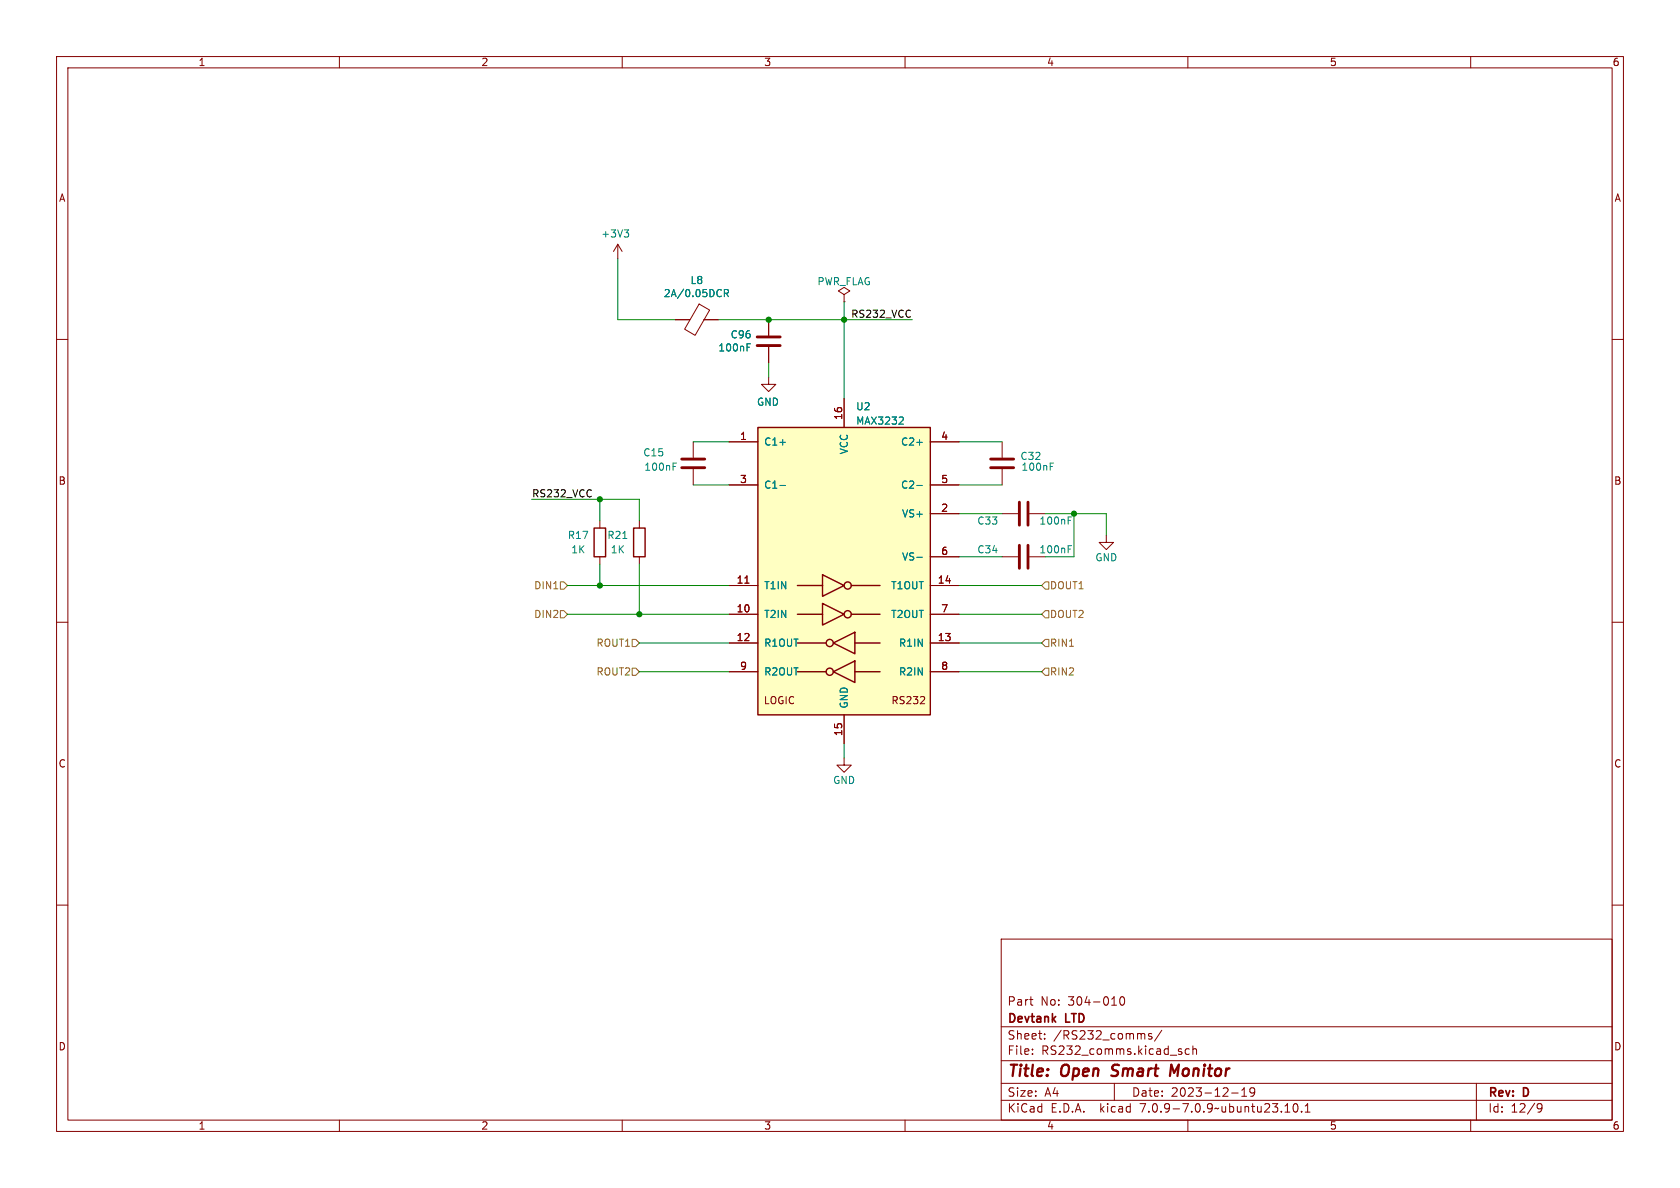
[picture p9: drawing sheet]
<svg xmlns="http://www.w3.org/2000/svg" width="297mm" height="210mm" viewBox="0 0 297 210" stroke-linecap="round" stroke-linejoin="round" font-family="sans-serif">
<g fill="none" stroke="#840000" stroke-width=".18">
<path d="M10 10h277v190h-277zM12 12h273v186h-273zM60 10v2M110 10v2M160 10v2M210 10v2M260 10v2M10 60h2M109.2 43.2l.8 1.3M109.2 43.2v2.5M109.2 43.2l-.7 1.3M119.4 56.5h2.6"/>
<path d="M123.6 53.7l1.9 1.1-2.6 4.5-1.9-1.1zM124.5 56.5h2.5M135.9 56.5v2.8M149.2 52.1l1-.7-1-.6-1 .6 1 .7v1.2M149.2 53.3h.1M285 60h2M122.6 78.1v2.8M128.9 78.1h5.1M135.9 66.7v1.2h-1.3l1.3 1.3 1.3-1.3h-1.3M135.9 61.3v2.8M149.2 70.5v5.1M164.5 78.1h5"/>
<path d="M177.2 78.1v2.8M106 92.1v1.2M106 98.4v1.3M113 92.1v1.2M113 98.4v1.3M122.6 82.9v2.8M128.9 85.7h5.1M164.5 98.4h5M164.5 90.8h5M164.5 85.7h5M177.2 98.4h2.8M177.2 90.8h2.8"/>
<path d="M177.2 82.9v2.8M182 98.4h2.8M182 90.8h2.8M195.6 94.6v1.3h1.2l-1.2 1.3-1.3-1.3h1.3M10 110h2M128.9 108.6h5.1M128.9 103.5h5.1M128.9 113.7h5.1M128.9 118.7h5.1M131.7 103.1h.7M164.5 108.6h5M164.5 103.5h5"/>
<path d="M164.5 113.7h5M164.5 118.7h5M285 110h2M149.2 134v1.3h1.3l-1.3 1.2-1.2-1.2h1.2M149.2 126.4v5M162.7 124.4h.8M163.4 123.3v.4M10 160h2M285 160h2M177 166h108v32h-108zM182 176.7h.6M182.5 177.7h.1"/>
<path d="M196.5 177.7h.9M198.1 176.3l.2-.1a.81 .81 0 0 1 .6 .6 .81 .81 0 0 1-.3 .8l-.1 .1a.81 .81 0 0 1-.4-1.4zM60 198v2M110 198v2M160 198v2M177 194.5h108M177 191.5h108M177 187.5h108M177 181.5h108M182.5 186.3v.1M182.5 185.5v.1M184.7 183.6v.1"/>
<path d="M184.7 182.8v.1M197 191.5v3M203.6 182.8l-.4-.1-.2 .2 .1 .2 .5 .2v.3h-.6M205.4 182.1l-1.3 2M208.7 185.9l.3 .2-.3 .3M208.7 185.4l.2 .1M210 198v2M210.2 185.5l-.4-.1-.3 .3v.4l.2 .2h.5M210.9 185.5l.2-.1 .4 .1v.9M210.9 184.9v1.5M217.7 193.2h1.2M219.5 193.8h.9"/>
<path d="M219.5 192.7l.5-.4v1.5M221.8 192.9l-.3 .3h-.3l-.2-.3 .1-.5 .4-.1 .2 .1a.99 .99 0 0 1-.3 1.4h-.3M227.2 196.6h.8M227.2 195.5l.4-.4v1.5M228.8 195.2l.2-.1a.81 .81 0 0 1 .5 .6 .81 .81 0 0 1-.3 .8l-.1 .1a.81 .81 0 0 1-.6-.6 .81 .81 0 0 1 .3-.8zM230.1 196.5v.1M230.7 196.6h.9M230.7 195.5l.5-.4v1.5M260 198v2M261 191.5v6.5M271.7 195.4l.3-.3 .5 .1a.99 .99 0 0 1-.3 1.4h-.3M271.7 195.7l.3 .3h.5l.1-.3"/>
</g>
<path d="M196.5 190.1l.2 .1M196.8 188.4l-.2 .4 .1 .2M208.4 188.2l-.8 1.4-.5-1.4-.3 2" fill="none" stroke="#840000" stroke-width=".4"/>
<path d="M133.9 59.6h4M133.9 61.1h4M120.5 81.2h4.1M120.5 82.7h4.1M175.1 81.2h4.1M175.1 82.7h4.1M180.2 88.8v4M180.2 96.4v4.1M181.7 88.8v4M181.7 96.4v4.1" fill="none" stroke="#840000" stroke-width=".51"/>
<g fill="none" stroke="#008484" stroke-width=".18">
<path d="M110.4 40.6h.7l-.4 .5M110.9 41.1l.2 .3v.3l-.2 .2M128.1 51.8h.6l.1-.2-.1-.3-.6-.1v1.2M128.4 51.8l.4 .6M132.1 61.4h.4M132.1 60.8h.6M137.9 78.2h1M159.5 73.7l.2 .3-.1 .3-.7 .7h.8M162.1 78.2h.9M110.1 95.2h.7M119 82.5h.4M119 81.9h.6"/>
<path d="M137.9 85.8h1M162.1 85.8h.9M162.1 98.5h.9M185.7 82.5h.4M185.7 81.9h.6M188.8 97.1h.5M188.8 96.5h.6M188.8 92h.5M188.8 91.4h.6"/>
</g>
<path d="M134 75.6h30.5v50.8h-30.5z" fill="#ffffc2" stroke="#ffffc2" stroke-width=".18"/>
<g fill="none" stroke="#840000" stroke-width=".25">
<path d="M134 75.6h30.5v50.8h-30.5zM105 93.3h2.1v5.1h-2.1zM112 93.3h2v5.1h-2zM141 108.6h4.4M141 103.5h4.4M141 118.7h5M141 113.7h5M145.4 106.7l3.8 1.9-3.8 1.9zM145.4 101.6l3.8 1.9-3.8 1.9zM147.3 118.7l3.8-1.9v3.9zM147.3 113.7l3.8-1.9v3.8zM150.5 108.6h5.1"/>
<path d="M150.5 103.5h5.1M151.1 118.7h4.5M151.1 113.7h4.5"/>
<circle cx="146.7" cy="118.7" r=".63"/>
<circle cx="146.7" cy="113.7" r=".63"/>
<circle cx="149.9" cy="103.5" r=".63"/>
<circle cx="149.9" cy="108.6" r=".63"/>
</g>
<path d="M99.1 102.9h.6l.6 .6-.6 .6h-.6zM99.1 108h.6l.6 .6-.6 .6h-.6zM111.8 113h.6l.6 .7-.6 .6h-.6zM111.8 118.1h.6l.6 .6-.6 .7h-.6zM184.8 102.9h.6v1.2h-.6l-.7-.6zM184.8 118.1h.6v1.3h-.6l-.7-.7zM184.8 113h.6v1.3h-.6l-.7-.6zM184.8 108h.6v1.2h-.6l-.7-.6z" fill="none" stroke="#848400" stroke-width=".18"/>
<g fill="none" stroke="#008400" stroke-width=".18">
<path d="M109.2 45.7v10.8h10.2M127 56.5h34.3M149.2 53.3v17.2M122.6 78.1h6.3M135.9 64.1v2.6M169.5 78.1h7.7M94 88.3h19v3.8M106 88.3v3.8M106 99.7v3.8M113 99.7v8.9M122.6 85.7h6.3M169.5 98.4h7.7"/>
<path d="M169.5 90.8h7.7M169.5 85.7h7.7M184.8 90.8h10.8v3.8M189.9 90.8v7.6h-5.1M100.3 108.6h28.6M100.3 103.5h28.6M113 118.7h15.9M113 113.7h15.9M169.5 108.6h14.6M169.5 118.7h14.6M169.5 113.7h14.6M169.5 103.5h14.6"/>
<path d="M149.2 131.4v2.6"/>
</g>
<g fill="#008400" stroke="#008400" stroke-width=".18">
<circle cx="149.2" cy="56.5" r=".46"/>
<circle cx="106" cy="88.3" r=".46"/>
<circle cx="106" cy="103.5" r=".46"/>
<circle cx="113" cy="108.6" r=".46"/>
<circle cx="135.9" cy="56.5" r=".46"/>
<circle cx="189.9" cy="90.8" r=".46"/>
</g>
<g font-size="2.8" fill="#840000">
<text x="178" y="190.9">Title:</text>
<text x="187.7" y="190.9">Open</text>
<text x="197.4" y="190.9">Smart</text>
<text x="208.5" y="190.9">Monitor</text>
</g>
<g font-size="2.1" fill="#840000">
<text x="178" y="178">Part</text>
<text x="183.9" y="178">No:</text>
<text x="188.9" y="178">304-010</text>
<text x="178" y="184">Sheet:</text>
<text x="178" y="181.2">Devtank</text>
<text x="186.2" y="184">/RS232_comms/</text>
<text x="188.5" y="181.2">LTD</text>
<text x="178" y="186.7">File:</text>
<text x="184.1" y="186.7">RS232_comms.kicad_sch</text>
<text x="178" y="196.9">KiCad</text>
<text x="178" y="194.1">Size:</text>
<text x="184.7" y="194.1">A4</text>
<text x="185.7" y="196.9">E.D.A.</text>
<text x="194.6" y="196.9">kicad</text>
<text x="200" y="194.1">Date:</text>
<text x="201.8" y="196.9">7.0.9-7.0.9~ubuntu23.10.1</text>
<text x="207" y="194.1">2023-12-19</text>
<text x="263" y="194.3">Rev:</text>
<text x="263" y="196.9">Id:</text>
<text x="267.1" y="196.9">12/9</text>
<text x="269.4" y="194.3">D</text>
</g>
<g font-size="1.8" fill="#840000">
<text x="35" y="11.9">1</text>
<text x="85" y="11.9">2</text>
<text x="135" y="11.9">3</text>
<text x="185" y="11.9">4</text>
<text x="235" y="11.9">5</text>
<text x="285" y="11.9">6</text>
<text x="10.3" y="35.9">A</text>
<text x="285.3" y="35.9">A</text>
<text x="130.7" y="77.9">1</text>
<text x="149" y="74.3" transform="rotate(-90 149 74.3)">16</text>
<text x="166.3" y="77.9">4</text>
<text x="10.3" y="85.9">B</text>
<text x="130.7" y="85.5">3</text>
<text x="166.3" y="85.5">5</text>
<text x="285.3" y="85.9">B</text>
<text x="166.3" y="90.6">2</text>
<text x="166.3" y="98.2">6</text>
<text x="130.1" y="103.3">11</text>
<text x="165.7" y="103.3">14</text>
<text x="130.1" y="108.3">10</text>
<text x="130.1" y="113.4">12</text>
<text x="165.7" y="113.4">13</text>
<text x="166.3" y="108.3">7</text>
<text x="130.7" y="118.5">9</text>
<text x="166.3" y="118.5">8</text>
<text x="134.9" y="124.7">LOGIC</text>
<text x="157.5" y="124.7">RS232</text>
<text x="149" y="130.2" transform="rotate(-90 149 130.2)">15</text>
<text x="10.3" y="135.9">C</text>
<text x="285.3" y="135.9">C</text>
<text x="10.3" y="185.9">D</text>
<text x="285.3" y="185.9">D</text>
<text x="35" y="199.9">1</text>
<text x="85" y="199.9">2</text>
<text x="135" y="199.9">3</text>
<text x="185" y="199.9">4</text>
<text x="235" y="199.9">5</text>
<text x="285" y="199.9">6</text>
</g>
<g font-size="1.8" fill="#008484">
<text x="106.2" y="42.2">+3V3</text>
<text x="117.3" y="52.7">2A/0.05DCR</text>
<text x="122" y="50.4">L8</text>
<text x="144.4" y="50.6">PWR_FLAG</text>
<text x="126.9" y="62.3">100nF</text>
<text x="129.1" y="60">C96</text>
<text x="133.7" y="71.9">GND</text>
<text x="151.3" y="72.7">U2</text>
<text x="151.3" y="75.3">MAX3232</text>
<text x="113.6" y="80.9">C15</text>
<text x="113.8" y="83.4">100nF</text>
<text x="135" y="79">C1+</text>
<text x="150.1" y="80.4" transform="rotate(-90 150.1 80.4)">VCC</text>
<text x="159.2" y="79">C2+</text>
<text x="180.3" y="81.5">C32</text>
<text x="180.5" y="83.4">100nF</text>
<text x="135" y="86.6">C1-</text>
<text x="159.2" y="86.6">C2-</text>
<text x="100.3" y="95.5">R17</text>
<text x="107.3" y="95.5">R21</text>
<text x="159.4" y="91.7">VS+</text>
<text x="172.7" y="92.9">C33</text>
<text x="183.7" y="92.9">100nF</text>
<text x="100.9" y="98">1K</text>
<text x="107.9" y="98">1K</text>
<text x="159.4" y="99.3">VS-</text>
<text x="172.7" y="98">C34</text>
<text x="183.7" y="98">100nF</text>
<text x="193.5" y="99.4">GND</text>
<text x="135" y="104.4">T1IN</text>
<text x="157.4" y="104.4">T1OUT</text>
<text x="135" y="109.4">T2IN</text>
<text x="157.4" y="109.4">T2OUT</text>
<text x="135" y="114.5">R1OUT</text>
<text x="135" y="119.6">R2OUT</text>
<text x="158.8" y="114.5">R1IN</text>
<text x="158.8" y="119.6">R2IN</text>
<text x="150.1" y="125.3" transform="rotate(-90 150.1 125.3)">GND</text>
<text x="147.2" y="138.8">GND</text>
</g>
<g font-size="1.8">
<text x="150.4" y="56.3">RS232_VCC</text>
<text x="94" y="88">RS232_VCC</text>
</g>
<g font-size="1.8" fill="#848400">
<text x="94.3" y="104.4">DIN1</text>
<text x="185.5" y="104.4">DOUT1</text>
<text x="94.3" y="109.4">DIN2</text>
<text x="185.5" y="109.4">DOUT2</text>
<text x="105.3" y="114.5">ROUT1</text>
<text x="105.3" y="119.6">ROUT2</text>
<text x="185.5" y="119.6">RIN2</text>
<text x="185.5" y="114.5">RIN1</text>
</g>
</svg>
